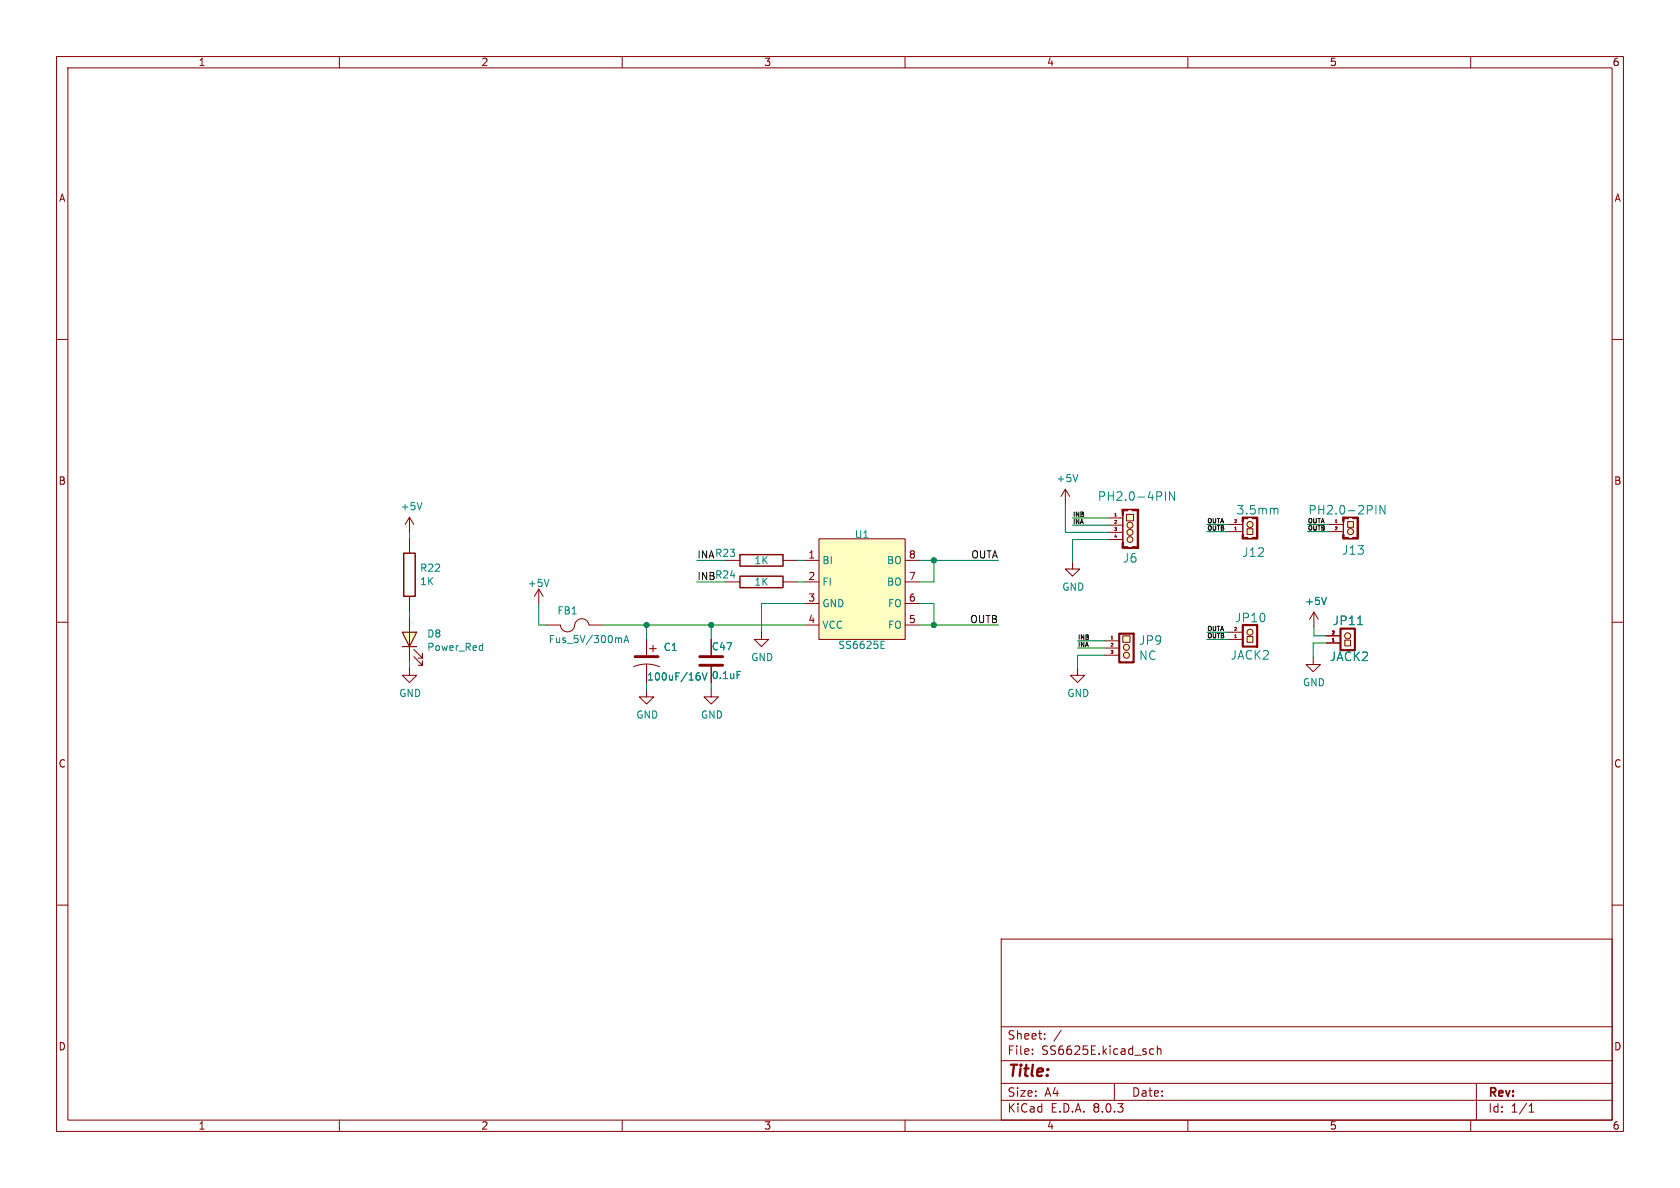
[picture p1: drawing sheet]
<svg xmlns="http://www.w3.org/2000/svg" width="297mm" height="210mm" viewBox="0 0 297 210" stroke-linecap="round" stroke-linejoin="round" font-family="sans-serif">
<g fill="none" stroke="#840000" stroke-width=".18">
<path d="M10 10h277v190h-277zM12 12h273v186h-273zM60 10v2M110 10v2M160 10v2M210 10v2M260 10v2M10 60h2M285 60h2M10 110h2M112 117.9a5.8 5.8 0 0 1 4.6 0M114.3 117.4v.5z"/>
<path d="M114.3 113v2.8M114.3 117.9v2.8M232.2 116.2v1.3h1.2l-1.2 1.2-1.3-1.2h1.3M285 110h2M114.3 121.9v1.3h1.3l-1.3 1.3-1.3-1.3h1.3M125.7 121.9v1.3h1.3l-1.3 1.3-1.2-1.3h1.2M10 160h2M285 160h2M177 166h108v32h-108zM60 198v2M110 198v2M160 198v2"/>
<path d="M177 194.5h108M177 191.5h108M177 187.5h108M177 181.5h108M182.5 186.3v.1M182.5 185.5v.1M184.7 183.6v.1M184.7 182.8v.1M187.6 182.1l-1.3 2M197 191.5v3M203.3 186.3l.2 .1 .5-.1M204 185.5l-.5-.1-.2 .1"/>
<path d="M204.6 185.5l.2-.1 .4 .1v.9M204.6 184.9v1.5M210 198v2M260 198v2M261 191.5v6.5M270.3 196.6h.9M270.3 195.5l.4-.4v1.5"/>
</g>
<path d="M112.3 116.1h4" fill="none" stroke="#840000" stroke-width=".51"/>
<path d="M123.4 118.9h.3M123.5 119.4l.3 .3v.3l-.3 .2M124.1 118.9l.5 1.3 .4-1.3" fill="none" stroke="#008484" stroke-width=".18"/>
<path d="M220.5 112.5h1v1h-1z" fill="#ffffc2"/>
<circle cx="221" cy="111.8" r=".53" fill="#ffffc2" stroke="#ffffc2" stroke-width=".18"/>
<g fill="none" stroke="#840000" stroke-width=".18">
<path d="M128.3 99.1h2.5M138.4 99.1h2.6M95.2 104.1l-.7 1.3M95.2 104.1v2.6M95.2 104.1l.8 1.3M125.7 113v2.8M125.7 117.9v2.8M128.3 102.9h2.5M138.4 102.9h2.6M190.5 118.1v1.3h1.3l-1.3 1.3-1.3-1.3h1.3M217.2 113h2.5M217.2 111.8h2.5"/>
<path d="M218.3 112.7h.3M220.5 112.5h1v1h-1zM232.3 108.2l-.8 1.3M232.3 108.2v2.5M232.3 108.2l.7 1.3"/>
<circle cx="221" cy="111.8" r=".53"/>
</g>
<path d="M219.7 110.5h2.5v3.8h-2.5z" fill="none" stroke="#840000" stroke-width=".38"/>
<path d="M123.7 117.6h4.1M123.7 116.1h4.1" fill="none" stroke="#840000" stroke-width=".51"/>
<path d="M97.1 102.4l-.5 1.3M130.3 118.7h.6M234.5 105.6l-.4 1.3" fill="none" stroke="#008484" stroke-width=".18"/>
<path d="M130.8 98h7.6v2.1h-7.6zM130.8 101.9h7.6v2h-7.6z" fill="none" stroke="#840000" stroke-width=".25"/>
<path d="M237.7 113.2h1.1v1h-1.1z" fill="#ffffc2"/>
<circle cx="238.3" cy="112.4" r=".53" fill="#ffffc2" stroke="#ffffc2" stroke-width=".18"/>
<g fill="none" stroke="#840000" stroke-width=".18">
<path d="M234.4 113.7h2.6M234.4 112.4h2.6M235.6 113.3h.3M237.7 113.2h1.1v1h-1.1z"/>
<circle cx="238.3" cy="112.4" r=".53"/>
</g>
<path d="M237 111.1h2.5v3.8h-2.5z" fill="none" stroke="#840000" stroke-width=".38"/>
<path d="M240 110.4h.9" fill="none" stroke="#008484" stroke-width=".18"/>
<path d="M144.8 95.3h15.2v17.7h-15.2z" fill="#ffffc2"/>
<path d="M142.2 99.1h2.6M144.8 95.3h15.2v17.7h-15.2zM160 99.1h2.6M134.6 111.8v1.2h1.3l-1.3 1.3-1.3-1.3h1.3M142.2 102.9h2.6M142.2 106.7h2.6M142.2 110.5h2.6M160 102.9h2.6M160 106.7h2.6M160 110.5h2.6" fill="none" stroke="#840000" stroke-width=".18"/>
<path d="M155.8 114h.4M155.8 114.6h.6M155.8 113.4h.6" fill="none" stroke="#008484" stroke-width=".18"/>
<path d="M199.1 90.9h1.3v1.2h-1.3z" fill="#ffffc2"/>
<g fill="#ffffc2" stroke="#ffffc2" stroke-width=".18">
<circle cx="199.8" cy="95.4" r=".51"/>
<circle cx="199.8" cy="94.1" r=".53"/>
<circle cx="199.8" cy="92.8" r=".53"/>
</g>
<g fill="none" stroke="#840000" stroke-width=".18">
<path d="M196 91.6h2.5M196 92.8h2.5M196 94.1h2.5M196 95.4h2.5M197.1 91.2h.3M198.5 90h2.7v6.9h-2.7zM198.5 91.1v4.8M199.1 90.9h1.3v1.2h-1.3z"/>
<circle cx="199.8" cy="94.1" r=".53"/>
<circle cx="199.8" cy="92.8" r=".53"/>
<circle cx="199.8" cy="95.4" r=".51"/>
</g>
<g fill="#840000" stroke="#840000" stroke-width=".18">
<path d="M200.2 96.6h1.1v.3h-1.1z"/>
<path d="M201 90h.3v6.9h-.3z"/>
<path d="M199.4 96.9h.8z"/>
<path d="M199.4 90l.8 .1z"/>
<path d="M200.2 90h1.1v.3h-1.1z"/>
<path d="M198.4 96.6h1v.3h-1z"/>
<path d="M198.4 90h1v.3h-1z"/>
<path d="M198.4 95.9h.2v.9h-.2z"/>
<path d="M198.4 90h.2v1.1h-.2z"/>
</g>
<path d="M206 86.9v1.6M207.6 86.9v1.6l-.8-1.6v1.6" fill="none" stroke="#008484" stroke-width=".18"/>
<path d="M198.5 112.4h1.3v1.1h-1.3z" fill="#ffffc2"/>
<g fill="#ffffc2" stroke="#ffffc2" stroke-width=".18">
<circle cx="199.1" cy="115.8" r=".53"/>
<circle cx="199.1" cy="114.4" r=".53"/>
</g>
<g fill="none" stroke="#840000" stroke-width=".18">
<path d="M195.3 113.3h2.6M195.3 114.6h2.6M195.3 115.8h2.6M196.5 113h.2M198.5 112.4h1.3v1.1h-1.3z"/>
<circle cx="199.1" cy="114.4" r=".53"/>
<circle cx="199.1" cy="115.8" r=".53"/>
</g>
<path d="M197.9 112h2.5v5.1h-2.5z" fill="none" stroke="#840000" stroke-width=".38"/>
<path d="M238.3 92.2h1v1h-1z" fill="#ffffc2"/>
<circle cx="238.8" cy="94" r=".53" fill="#ffffc2" stroke="#ffffc2" stroke-width=".18"/>
<g fill="none" stroke="#840000" stroke-width=".18">
<path d="M72.4 91.4l-.8 1.3M72.4 91.4v2.6M72.4 95.3v2.5M72.4 91.4l.8 1.3M188.3 86.5l-.7 1.3M188.3 86.5v2.5M188.3 86.5l.8 1.3M234.9 92.7h2.6M234.9 94h2.6M236.1 92.4h.3M237.5 91.4h2.5v3.9h-2.5zM237.5 92.2v2.3"/>
<path d="M238.3 92.2h1v1h-1zM72.4 105.4v2.6M96.5 110.5h2.6a1.3 1.3 0 0 0 1.4 1.2 1.3 1.3 0 0 0 1.1-1.4 1.28 1.28 0 0 1 1.4-.9 1.28 1.28 0 0 1 1.1 1.1h2.6"/>
<circle cx="238.8" cy="94" r=".53"/>
</g>
<g fill="#840000" stroke="#840000" stroke-width=".18">
<path d="M239.9 91.4h.3v3.9h-.3z"/>
<path d="M239.1 95h.9v.3h-.9z"/>
<path d="M238.4 95.2l.8 .1z"/>
<path d="M237.5 95h.9v.3h-.9z"/>
<path d="M237.4 94.5h.2v.8h-.2z"/>
<path d="M237.4 91.4h.2v.8h-.2z"/>
</g>
<path d="M74.6 88.8l-.4 1.3M190.5 83.9l-.4 1.3M243.2 89.3v1.6M244.8 89.3v1.6l-.8-1.6v1.6M109.5 112.8l.4 .1v.7M110.3 113.6l.4-1.3 .5 1.3M110.4 113.2h.6" fill="none" stroke="#008484" stroke-width=".18"/>
<path d="M71.4 97.8h2v7.6h-2z" fill="none" stroke="#840000" stroke-width=".25"/>
<path d="M220.5 93.5h1v1h-1z" fill="#ffffc2"/>
<circle cx="221" cy="92.7" r=".53" fill="#ffffc2" stroke="#ffffc2" stroke-width=".18"/>
<g fill="none" stroke="#840000" stroke-width=".18">
<path d="M189.6 99.3v1.3h1.3l-1.3 1.3-1.3-1.3h1.3M217.2 94h2.5M217.2 92.7h2.5M218.3 93.7h.3M219.7 91.4h2.5v3.9h-2.5zM219.7 92.2v2.3M220.5 93.5h1v1h-1zM72.4 118.1v1.3h1.3l-1.3 1.3-1.3-1.3h1.3"/>
<circle cx="221" cy="92.7" r=".53"/>
</g>
<g fill="#840000" stroke="#840000" stroke-width=".18">
<path d="M222.1 91.4h.3v3.9h-.3z"/>
<path d="M221.4 95h.8v.3h-.8z"/>
<path d="M220.6 95.2l.8 .1z"/>
<path d="M219.7 95h.9v.3h-.9z"/>
<path d="M219.6 91.4h.2v.8h-.2z"/>
<path d="M219.6 94.5h.2v.8h-.2z"/>
</g>
<path d="M225.5 89.9h.2l.2 .2v.8" fill="none" stroke="#008484" stroke-width=".18"/>
<path d="M71.1 111.8h2.6l-1.3 2.5z" fill="#ffffc2"/>
<path d="M71.1 111.8h2.6l-1.3 2.5zM71.1 114.3h2.6" fill="none" stroke="#840000" stroke-width=".2"/>
<path d="M72.4 109.2v7.6M73.2 116.1l1.5 1.5v-.8v.8h-.8M73.2 114.8l1.5 1.5v-.7v.7h-.8M114.3 113v2.8M114.3 117.9v2.8M125.7 113v2.8M125.7 117.9v2.8M234.4 113.7h2.6M234.4 112.4h2.6M235.6 113.3h.3" fill="none" stroke="#840000" stroke-width=".18"/>
<path d="M85 114.1l.3 .1M85.3 113.7v1.3M85.3 114.9l-.3 .1M123.4 118.9h.3M123.5 119.4l.3 .3v.3l-.3 .2M124.1 118.9l.5 1.3 .4-1.3M130.3 118.7h.6M234.5 105.6l-.4 1.3M240 110.4h.9" fill="none" stroke="#008484" stroke-width=".18"/>
<g fill="none" stroke="#008400" stroke-width=".18">
<path d="M72.4 94v1.3M123.2 99.1h5.1M141 99.1h1.2M162.6 99.1h13.9M165.1 99.1v3.8h-2.5M188.3 89v5.1h7.7M189.6 92.8h6.4M189.6 91.6h6.4M196 95.4h-6.4v3.9M213.4 94h3.8M213.4 92.7h3.8M231.1 94h3.8"/>
<path d="M231.1 92.7h3.8M72.4 108v1.2M72.4 116.8v1.3M95.2 106.7v3.8h1.3M106.7 110.5h35.5M114.3 110.5v2.5M123.2 102.9h5.1M125.7 110.5v2.5M141 102.9h1.2M142.2 106.7h-7.6v5.1M162.6 110.5h13.9M162.6 106.7h2.5v3.8"/>
<path d="M190.5 114.6h4.8M190.5 113.3h4.8M195.3 115.8h-4.8v2.3M213.4 111.8h3.8M213.4 113h3.8M232.3 110.7v1.7h2.1M234.4 113.7h-2.2v2.5M114.3 120.7v1.2M125.7 120.7v1.2"/>
</g>
<g fill="#008400" stroke="#008400" stroke-width=".18">
<circle cx="165.1" cy="110.5" r=".46"/>
<circle cx="165.1" cy="99.1" r=".46"/>
<circle cx="125.7" cy="110.5" r=".46"/>
<circle cx="114.3" cy="110.5" r=".46"/>
</g>
<text font-size="2.8" fill="#840000" x="178" y="190.9">Title:</text>
<g font-size="2.1" fill="#008484">
<text x="194" y="88.7">PH2.0-4PIN</text>
<text x="218.5" y="91.2">3.5mm</text>
<text x="231.2" y="91.2">PH2.0-2PIN</text>
<text x="198.4" y="99.7">J6</text>
<text x="219.5" y="98.7">J12</text>
<text x="237.2" y="98.3">J13</text>
<text x="218.2" y="110.2">JP10</text>
<text x="235.5" y="110.7">JP11</text>
<text x="201.3" y="114.2">JP9</text>
<text x="201.3" y="116.9">NC</text>
<text x="217.5" y="116.8">JACK2</text>
<text x="235" y="117.1">JACK2</text>
</g>
<g font-size="2.1" fill="#840000">
<text x="114.4" y="115.6">+</text>
<text x="178" y="184">Sheet:</text>
<text x="178" y="186.7">File:</text>
<text x="184.1" y="186.7">SS6625E.kicad_sch</text>
<text x="178" y="196.9">KiCad</text>
<text x="178" y="194.1">Size:</text>
<text x="184.7" y="194.1">A4</text>
<text x="185.7" y="196.9">E.D.A.</text>
<text x="193.3" y="196.9">8.0.3</text>
<text x="200" y="194.1">Date:</text>
<text x="263" y="194.3">Rev:</text>
<text x="263" y="196.9">Id:</text>
<text x="267.1" y="196.9">1/1</text>
</g>
<g font-size="1.8" fill="#840000">
<text x="35" y="11.9">1</text>
<text x="85" y="11.9">2</text>
<text x="135" y="11.9">3</text>
<text x="185" y="11.9">4</text>
<text x="235" y="11.9">5</text>
<text x="285" y="11.9">6</text>
<text x="10.3" y="35.9">A</text>
<text x="285.3" y="35.9">A</text>
<text x="10.3" y="85.9">B</text>
<text x="285.3" y="85.9">B</text>
<text x="142.8" y="98.8">1</text>
<text x="160.6" y="98.8">8</text>
<text x="142.8" y="102.6">2</text>
<text x="142.8" y="106.4">3</text>
<text x="160.6" y="106.4">6</text>
<text x="160.6" y="102.6">7</text>
<text x="142.8" y="110.2">4</text>
<text x="160.6" y="110.2">5</text>
<text x="10.3" y="135.9">C</text>
<text x="285.3" y="135.9">C</text>
<text x="10.3" y="185.9">D</text>
<text x="285.3" y="185.9">D</text>
<text x="35" y="199.9">1</text>
<text x="85" y="199.9">2</text>
<text x="135" y="199.9">3</text>
<text x="185" y="199.9">4</text>
<text x="235" y="199.9">5</text>
<text x="285" y="199.9">6</text>
</g>
<g font-size="1.8" fill="#008484">
<text x="186.7" y="85.4">+5V</text>
<text x="70.7" y="90.4">+5V</text>
<text x="151" y="95.4">U1</text>
<text x="74.2" y="101.3">R22</text>
<text x="133.3" y="99.9">1K</text>
<text x="145.3" y="99.9">BI</text>
<text x="156.7" y="99.9">BO</text>
<text x="74.2" y="103.6">1K</text>
<text x="93.2" y="104">+5V</text>
<text x="133.3" y="103.7">1K</text>
<text x="145.3" y="103.7">FI</text>
<text x="145.3" y="107.5">GND</text>
<text x="156.7" y="103.7">BO</text>
<text x="156.9" y="107.5">FO</text>
<text x="187.7" y="104.6">GND</text>
<text x="230.6" y="107.2">+5V</text>
<text x="75.4" y="112.9">D8</text>
<text x="96.9" y="113.9">Fus_5V/300mA</text>
<text x="98.4" y="108.8">FB1</text>
<text x="145.3" y="111.4">VCC</text>
<text x="156.9" y="111.4">FO</text>
<text x="75.4" y="115.3">Power_Red</text>
<text x="117.2" y="115.3">C1</text>
<text x="125.7" y="115.2">C47</text>
<text x="132.7" y="117.1">GND</text>
<text x="148.1" y="114.9">SS6625E</text>
<text x="70.5" y="123.4">GND</text>
<text x="114.3" y="120.5">100uF/16V</text>
<text x="125.7" y="120.2">0.1uF</text>
<text x="188.6" y="123.4">GND</text>
<text x="230.2" y="121.5">GND</text>
<text x="112.4" y="127.2">GND</text>
<text x="123.8" y="127.2">GND</text>
</g>
<g font-size="1.8">
<text x="123.2" y="98.8">INAR23</text>
<text x="171.6" y="98.8">OUTA</text>
<text x="123.2" y="102.6">INBR24</text>
<text x="171.4" y="110.2">OUTB</text>
</g>
<g font-size="1.1">
<text x="189.6" y="92.7">INA</text>
<text x="189.6" y="91.4">INB</text>
<text x="213.4" y="92.5">OUTA</text>
<text x="213.4" y="93.8">OUTB</text>
<text x="231.1" y="92.5">OUTA</text>
<text x="231.1" y="93.8">OUTB</text>
<text x="190.5" y="113.1">INB</text>
<text x="213.4" y="112.9">OUTB</text>
<text x="213.4" y="111.6">OUTA</text>
<text x="190.5" y="114.4">INA</text>
</g>
<g font-size=".7" fill="#840000">
<text x="196.8" y="91.3">1</text>
<text x="196.8" y="92.6">2</text>
<text x="196.8" y="93.9">3</text>
<text x="196.8" y="95.1">4</text>
<text x="218" y="93.7">1</text>
<text x="218" y="92.5">2</text>
<text x="235.8" y="92.5">1</text>
<text x="235.8" y="93.7">2</text>
<text x="196.2" y="113">1</text>
<text x="218" y="112.8">1</text>
<text x="218" y="111.5">2</text>
<text x="235.3" y="113.4">1</text>
<text x="235.3" y="112.1">2</text>
<text x="196.2" y="114.3">2</text>
<text x="196.2" y="115.6">3</text>
</g>
</svg>
